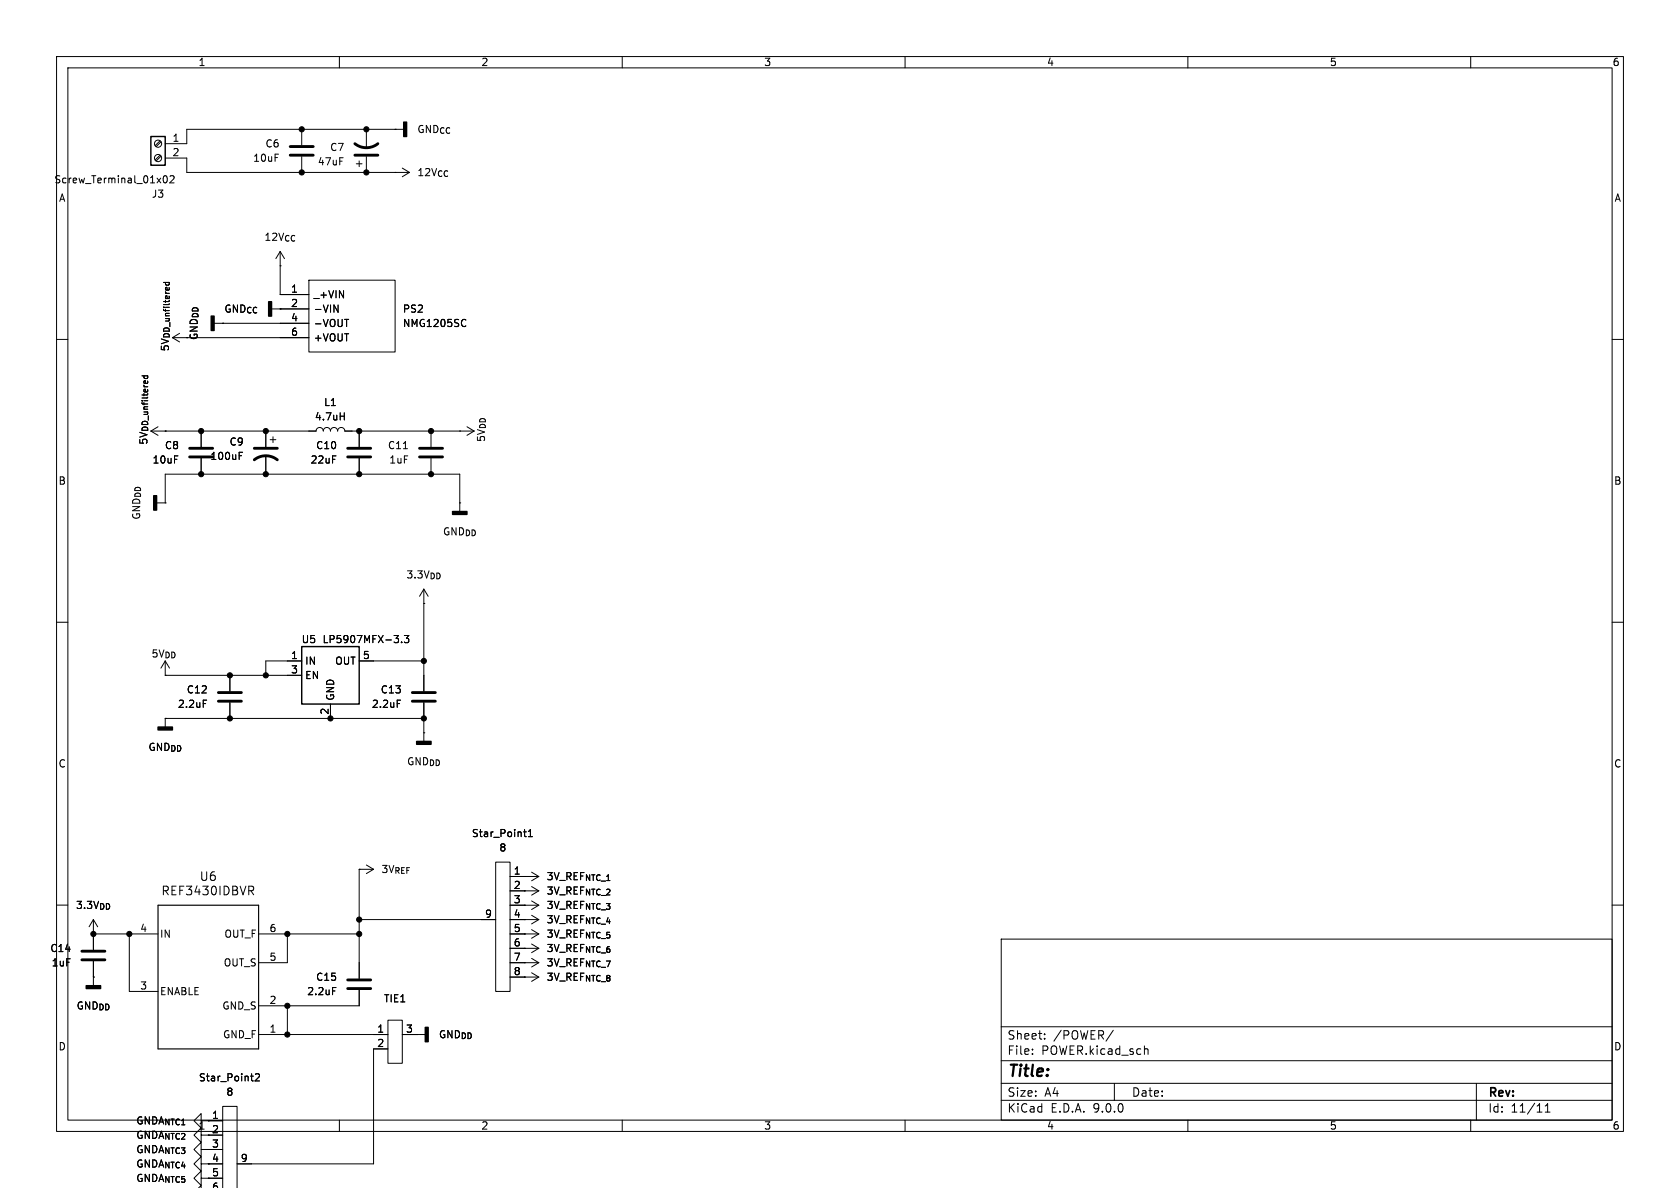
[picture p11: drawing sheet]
<svg xmlns="http://www.w3.org/2000/svg" width="297mm" height="210mm" viewBox="0 0 297 210" stroke-linecap="round" stroke-linejoin="round" font-family="sans-serif">
<g fill="none" stroke="#000" stroke-width=".18">
<path d="M10 10h277v190h-277zM12 12h273v186h-273zM60 10v2M110 10v2M160 10v2M210 10v2M260 10v2M28.3 24.9l-.9 .8M28.3 27.4l-.9 .9M28.5 25.1l-.9 .8M28.5 27.6l-.9 .8M29 31.1h.1a.68 .68 0 0 1 .5 .6 .68 .68 0 0 1-.5 .6 .84 .84 0 0 1-.1-1.2z"/>
<path d="M29.2 27.9h3.8v2.6h39.4M30.1 31.2l.4-.1 .3 .3-.8 .9h.8M53.3 22.9v2.8M53.3 27.7v2.8M63 29h1M63.5 28.4v1.1M64.8 22.9v3.3M64.8 27.7v2.8M69.8 22.9h.1M69.8 30.5h.1M71.1 29.7l1.3 .8M71.4 22.9h-38.4v2.5h-3.8"/>
<path d="M72.4 30.5l-1.3 .7M30.5 59.7h24.1M30.5 59.7l1.2 .8M31.7 58.9l-1.2 .8M33 59.7h.1M37.8 57.2h16.8M39.4 57.2h.1M48 54.6h6.6M49.5 47h.1M49.5 54.6h.1M49.5 44.5v7.6h5.1M49.5 44.5l-.7 1.2"/>
<path d="M49.5 44.5l.8 1.2M54.6 49.5h15.2v12.7h-15.2zM59 53.9l.8 1.3v-1.3M60.9 56.5h.7M82.1 56.5l.3 .1M82.4 57.6l-.3 .1M10 60h2M26.7 76.2h29.2a.64 .64 0 0 1 .6-.6 .64 .64 0 0 1 .6 .6 .64 .64 0 0 1 .7-.6 .64 .64 0 0 1 .6 .6 .64 .64 0 0 1 .7-.6 .64 .64 0 0 1 .6 .6 .64 .64 0 0 1 .6-.6 .64 .64 0 0 1 .7 .6h22.8M26.7 76.2l1.2 .8M27.9 75.4l-1.2 .8M29.2 76.2h.1M35.6 76.2v2.8"/>
<path d="M42.3 80h.6M47 76.2v2.8M47.8 77.7h1M48.3 77.2v1M60.1 73.6h.8M60.9 73v1.2M63.5 76.2v2.8M71.3 79.3h.7M76.2 76.2v2.8M81.3 76.2h.1M82.5 75.4l1.3 .8M83.8 76.2l-1.3 .8"/>
<path d="M285 60h2M27.7 88.9h1.5M29.2 88.9h.1M29.2 88.9v-5.1h52.1v6.6M35.6 81v2.8M42.3 80.6h.4M47 80.5v3.3M63.5 81v2.8M76.2 81v2.8M81.3 88.9h.1M10 110h2M29.2 119.4h.1"/>
<path d="M29.2 116.8v2.6M29.2 119.4h24.1M29.2 116.8l-.8 1.3M29.2 116.8l.8 1.3M40.6 119.4v2.8M53.3 116.8h-6.3v2.6M63.5 116.8h11.4M69.7 112.3h.8l-.5 .5M70.3 112.9l.2 .2-.2 .4M71 113.5v.1M71.5 112.3h.8l-.5 .5 .4 .1v.6l-.2 .1-.5-.1M74.9 106.7h.1"/>
<path d="M74.9 104.1v18.1M74.9 104.1l-.7 1.3M74.9 104.1l.8 1.3M285 110h2M29.2 127h.1M29.2 127v1.5M29.2 127h45.7M35.9 123.8h.6M40.6 124.2v2.8M58.4 124.5v2.5M70.2 123.8h.6M74.9 129.5h.1"/>
<path d="M74.9 124.2v6.9M44.3 157.5l.5 .7M44.6 156.7l.2 .2v.4l-.2 .2M63.5 153.7h.1M63.5 153.7v19.3M63.5 153.7h2.5M64.8 152.9l1.2 .8M66 153.7l-1.2 .7M87.6 152.4h2.6v22.9h-2.6zM90.2 157.5h5M90.2 154.9h5M92.6 147.1h.4"/>
<path d="M92.7 157.5h.1M92.7 154.9h.1M92.8 147.8l.2 .1M93.4 147.9h.7M93.4 147l.4-.4v1.3M94 159.3l1.2 .7M94 156.7l1.2 .8M94 154.2l1.2 .7M95.2 157.5l-1.2 .7M95.2 154.9l-1.2 .8M10 160h2M16.5 172.7h.1"/>
<path d="M16.5 165.1h.1M16.5 165.1h11.4M16.5 162.6v5.3M16.5 169.9v4.3M16.5 162.6l-.8 1.2M16.5 162.6l.8 1.2M22.9 165.1v10.2h5M45.7 165.1h17.8M50.8 165.1v5.1h-5.1M50.8 177.8v5.1M58.8 174.6h.6M63.5 175v2.8h-17.8"/>
<path d="M63.5 162.6h24.1M90.2 165.1h5M90.2 170.2h5M90.2 160h5M90.2 162.6h5M90.2 167.6h5M90.2 172.7h5M92.7 160h.1M92.7 162.6h.1M92.7 165.1h.1M92.7 167.6h.1M92.7 170.2h.1"/>
<path d="M92.7 172.7h.1M94 161.8l1.2 .8M94 164.3l1.2 .8M94 166.9l1.2 .7M94 169.4l1.2 .8M94 172l1.2 .7M95.2 160l-1.2 .8M95.2 162.6l-1.2 .7M95.2 165.1l-1.2 .8M95.2 167.6l-1.2 .8M95.2 170.2l-1.2 .7M95.2 172.7l-1.2 .8"/>
<path d="M177 166h108v32h-108zM285 160h2M35.6 198.1v1.3l-1.3-1.3 1.3-1.2v1.2h1.2M36.8 198.1h.1M36.8 198.1h2.6M45.1 189.9l.5-.1 .3 .4-.8 .9h.8M45.7 182.9h22.9M60 198v2M68.6 180.3h2.5v7.7h-2.5zM68.6 185.4h-2.6v20.3h-24.1M71.1 182.9h4.1M73.7 182.9h.1"/>
<path d="M110 198v2M160 198v2M177 194.5h108M177 191.5h108M177 187.5h108M177 181.5h108M182.5 186.3v.1M182.5 185.5v.1M184.7 183.6v.1M184.7 182.8v.1M196.8 182.1l-1.3 2M197 191.5v3"/>
<path d="M202.4 185.5h.5l.1 .9M210 198v2M260 198v2M261 191.5v6.5M273.2 196.6h.8M273.2 195.5l.4-.4v1.5M35.6 200.7v1.2l-1.3-1.2 1.3-1.3v1.3h3.8M35.6 205.7v1.3l-1.3-1.3 1.3-1.2v1.2h3.8M35.6 203.2v1.3l-1.3-1.3 1.3-1.3v1.3h1.2M35.6 208.3v1.3l-1.3-1.3 1.3-1.3v1.3h1.2M36.8 203.2h.1M36.8 208.3h.1"/>
<path d="M36.8 203.2h2.6M36.8 208.3h2.6M39.4 210.1v-14.5h2.5v14.5"/>
<circle cx="27.9" cy="25.4" r=".63"/>
<circle cx="27.9" cy="27.9" r=".63"/>
</g>
<path d="M71.4 21.6h.5v2.5h-.5zM37.3 55.9h.5v2.5h-.5zM47.5 53.3h.5v2.6h-.5zM27.2 87.6h.5v2.6h-.5zM80 90.4h2.5v.5h-2.5zM27.9 128.5h2.6v.5h-2.6zM73.7 131.1h2.5v.5h-2.5zM15.2 174.2h2.6v.6h-2.6zM75.2 181.6h.5v2.6h-.5z" fill="#000" stroke="#000" stroke-width=".25"/>
<path d="M27.9 160h17.8v25.4h-17.8z" fill="none" stroke="#000" stroke-width=".2"/>
<g fill="none" stroke="#000" stroke-width=".51">
<path d="M51.3 25.9h4.1M51.3 27.4h4.1M62.7 25.4a3.3 3.3 0 0 0 4.1 0M62.7 27.4h4.1M33.5 79.2h4.1M45 79.2h4M61.5 79.2h4M74.2 79.2h4M33.5 80.8h4.1M45 81.3a3.3 3.3 0 0 1 4 0M61.5 80.8h4M74.2 80.8h4"/>
<path d="M38.6 122.4h4.1M38.6 124h4.1M72.9 122.4h4.1M72.9 124h4.1M14.5 168.1h4M14.5 169.7h4M61.5 173.2h4M61.5 174.8h4"/>
</g>
<path d="M26.7 24.1h2.5v5.1h-2.5zM53.3 114.3h10.2v10.2h-10.2z" fill="none" stroke="#000" stroke-width=".25"/>
<g fill="#000" stroke="#000" stroke-width=".18">
<circle cx="53.3" cy="22.9" r=".46"/>
<circle cx="53.3" cy="30.5" r=".46"/>
<circle cx="64.8" cy="30.5" r=".46"/>
<circle cx="64.8" cy="22.9" r=".46"/>
<circle cx="35.6" cy="76.2" r=".46"/>
<circle cx="47" cy="76.2" r=".46"/>
<circle cx="63.5" cy="76.2" r=".46"/>
<circle cx="76.2" cy="76.2" r=".46"/>
<circle cx="35.6" cy="83.8" r=".46"/>
<circle cx="47" cy="83.8" r=".46"/>
<circle cx="63.5" cy="83.8" r=".46"/>
<circle cx="76.2" cy="83.8" r=".46"/>
<circle cx="40.6" cy="119.4" r=".46"/>
<circle cx="47" cy="119.4" r=".46"/>
<circle cx="74.9" cy="116.8" r=".46"/>
<circle cx="40.6" cy="127" r=".46"/>
<circle cx="58.4" cy="127" r=".46"/>
<circle cx="74.9" cy="127" r=".46"/>
<circle cx="16.5" cy="165.1" r=".46"/>
<circle cx="22.9" cy="165.1" r=".46"/>
<circle cx="50.8" cy="177.8" r=".46"/>
<circle cx="50.8" cy="165.1" r=".46"/>
<circle cx="63.5" cy="165.1" r=".46"/>
<circle cx="63.5" cy="162.6" r=".46"/>
<circle cx="50.8" cy="182.9" r=".46"/>
</g>
<text font-size="2.8" x="178" y="190.9">Title:</text>
<g font-size="2.1">
<text x="35.2" y="155.9">U6</text>
<text x="28.4" y="158.5">REF3430IDBVR</text>
<text x="178" y="184">Sheet:</text>
<text x="186.2" y="184">/POWER/</text>
<text x="178" y="186.7">File:</text>
<text x="184.1" y="186.7">POWER.kicad_sch</text>
<text x="178" y="196.9">KiCad</text>
<text x="178" y="194.1">Size:</text>
<text x="184.7" y="194.1">A4</text>
<text x="185.7" y="196.9">E.D.A.</text>
<text x="193.3" y="196.9">9.0.0</text>
<text x="200" y="194.1">Date:</text>
<text x="263" y="194.3">Rev:</text>
<text x="263" y="196.9">Id:</text>
<text x="267.1" y="196.9">11/11</text>
</g>
<g font-size="1.8">
<text x="35" y="11.9">1</text>
<text x="85" y="11.9">2</text>
<text x="135" y="11.9">3</text>
<text x="185" y="11.9">4</text>
<text x="235" y="11.9">5</text>
<text x="285" y="11.9">6</text>
<text x="73.7" y="23.7">GND_{CC}</text>
<text x="30.4" y="25.1">1</text>
<text x="30.4" y="27.7">2</text>
<text x="44.7" y="28.8">10uF</text>
<text x="46.8" y="26.3">C6</text>
<text x="56.1" y="29.4">47uF</text>
<text x="58.3" y="26.9">C7</text>
<text x="9.5" y="32.6">Screw_Terminal_01x02</text>
<text x="10.3" y="35.9">A</text>
<text x="26.7" y="35.2">J3</text>
<text x="73.7" y="31.3">12V_{CC}</text>
<text x="285.3" y="35.9">A</text>
<text x="46.6" y="42.8">12V_{CC}</text>
<text x="51.4" y="51.8">1</text>
<text x="55.4" y="52.9">_+VIN</text>
<text x="39.6" y="55.5">GND_{CC}</text>
<text x="51.4" y="54.4">2</text>
<text x="51.4" y="56.9">4</text>
<text x="51.4" y="59.4">6</text>
<text x="55.4" y="55.5">-VIN</text>
<text x="55.4" y="58">-VOUT</text>
<text x="71.1" y="55.5">PS2</text>
<text x="71.1" y="58">NMG1205SC</text>
<text x="30.1" y="62.2" transform="rotate(-90 30.1 62.2)">5V_{DD_unfiltered}</text>
<text x="35.2" y="60.2" transform="rotate(-90 35.2 60.2)">GND_{DD}</text>
<text x="55.4" y="60.6">+VOUT</text>
<text x="57.2" y="72">L1</text>
<text x="55.6" y="74.5">4.7uH</text>
<text x="26.3" y="78.7" transform="rotate(-90 26.3 78.7)">5V_{DD_unfiltered}</text>
<text x="26.9" y="82.1">10uF</text>
<text x="29.1" y="79.6">C8</text>
<text x="37.1" y="81.5">100uF</text>
<text x="40.5" y="79">C9</text>
<text x="54.8" y="82.1">22uF</text>
<text x="55.8" y="79.6">C10</text>
<text x="68.5" y="79.6">C11</text>
<text x="68.7" y="82.1">1uF</text>
<text x="86" y="78.3" transform="rotate(-90 86 78.3)">5V_{DD}</text>
<text x="10.3" y="85.9">B</text>
<text x="285.3" y="85.9">B</text>
<text x="25" y="92" transform="rotate(-90 25 92)">GND_{DD}</text>
<text x="78.2" y="94.8">GND_{DD}</text>
<text x="71.7" y="102.5">3.3V_{DD}</text>
<text x="53.2" y="113.9">U5</text>
<text x="56.9" y="113.9">LP5907MFX-3.3</text>
<text x="26.7" y="116.4">5V_{DD}</text>
<text x="51.4" y="116.6">1</text>
<text x="51.4" y="119.1">3</text>
<text x="53.8" y="117.7">IN</text>
<text x="59.2" y="117.7">OUT</text>
<text x="64.1" y="116.6">5</text>
<text x="31.4" y="125.3">2.2uF</text>
<text x="32.9" y="122.8">C12</text>
<text x="53.8" y="120.2">EN</text>
<text x="59.3" y="124" transform="rotate(-90 59.3 124)">GND</text>
<text x="65.6" y="125.3">2.2uF</text>
<text x="67.2" y="122.8">C13</text>
<text x="58.2" y="126.4" transform="rotate(-90 58.2 126.4)">2</text>
<text x="10.3" y="135.9">C</text>
<text x="26.1" y="132.9">GND_{DD}</text>
<text x="71.9" y="135.5">GND_{DD}</text>
<text x="285.3" y="135.9">C</text>
<text x="83.3" y="148.2">Star_Point1</text>
<text x="67.3" y="154.5">3V_{REF}</text>
<text x="88.2" y="150.7">8</text>
<text x="90.7" y="154.7">1</text>
<text x="96.5" y="155.8">3V_REF_{NTC_1}</text>
<text x="13.3" y="160.9">3.3V_{DD}</text>
<text x="90.7" y="157.2">2</text>
<text x="90.7" y="159.8">3</text>
<text x="96.5" y="160.9">3V_REF_{NTC_3}</text>
<text x="96.5" y="158.3">3V_REF_{NTC_2}</text>
<text x="24.7" y="164.8">4</text>
<text x="28.2" y="166">IN</text>
<text x="39.6" y="166">OUT_F</text>
<text x="47.6" y="164.8">6</text>
<text x="85.7" y="162.3">9</text>
<text x="90.7" y="162.3">4</text>
<text x="90.7" y="164.8">5</text>
<text x="90.7" y="167.4">6</text>
<text x="96.5" y="163.4">3V_REF_{NTC_4}</text>
<text x="96.5" y="166">3V_REF_{NTC_5}</text>
<text x="8.8" y="168.5">C14</text>
<text x="9" y="171">1uF</text>
<text x="39.5" y="171">OUT_S</text>
<text x="47.6" y="169.9">5</text>
<text x="55.8" y="173.6">C15</text>
<text x="90.7" y="169.9">7</text>
<text x="90.7" y="172.5">8</text>
<text x="96.5" y="168.5">3V_REF_{NTC_6}</text>
<text x="96.5" y="171">3V_REF_{NTC_7}</text>
<text x="96.5" y="173.6">3V_REF_{NTC_8}</text>
<text x="13.4" y="178.7">GND_{DD}</text>
<text x="24.7" y="175">3</text>
<text x="28.2" y="176.1">ENABLE</text>
<text x="39.2" y="178.7">GND_S</text>
<text x="47.6" y="177.5">2</text>
<text x="54.2" y="176.1">2.2uF</text>
<text x="67.8" y="177.4">TIE1</text>
<text x="10.3" y="185.9">D</text>
<text x="39.3" y="183.7">GND_F</text>
<text x="47.6" y="182.6">1</text>
<text x="66.6" y="182.6">1</text>
<text x="66.6" y="185.2">2</text>
<text x="71.7" y="182.6">3</text>
<text x="77.5" y="183.7">GND_{DD}</text>
<text x="285.3" y="185.9">D</text>
<text x="35.1" y="191.4">Star_Point2</text>
<text x="37.4" y="197.9">1</text>
<text x="39.9" y="193.9">8</text>
<text x="24" y="199">GNDA_{NTC1}</text>
<text x="24" y="201.5">GNDA_{NTC2}</text>
<text x="35" y="199.9">1</text>
<text x="37.4" y="200.4">2</text>
<text x="37.4" y="202.9">3</text>
<text x="85" y="199.9">2</text>
<text x="135" y="199.9">3</text>
<text x="185" y="199.9">4</text>
<text x="235" y="199.9">5</text>
<text x="285" y="199.9">6</text>
<text x="24" y="206.6">GNDA_{NTC4}</text>
<text x="24" y="204.1">GNDA_{NTC3}</text>
<text x="24" y="209.1">GNDA_{NTC5}</text>
<text x="37.4" y="205.5">4</text>
<text x="37.4" y="208">5</text>
<text x="42.5" y="205.5">9</text>
<text x="37.4" y="210.6">6</text>
</g>
</svg>
